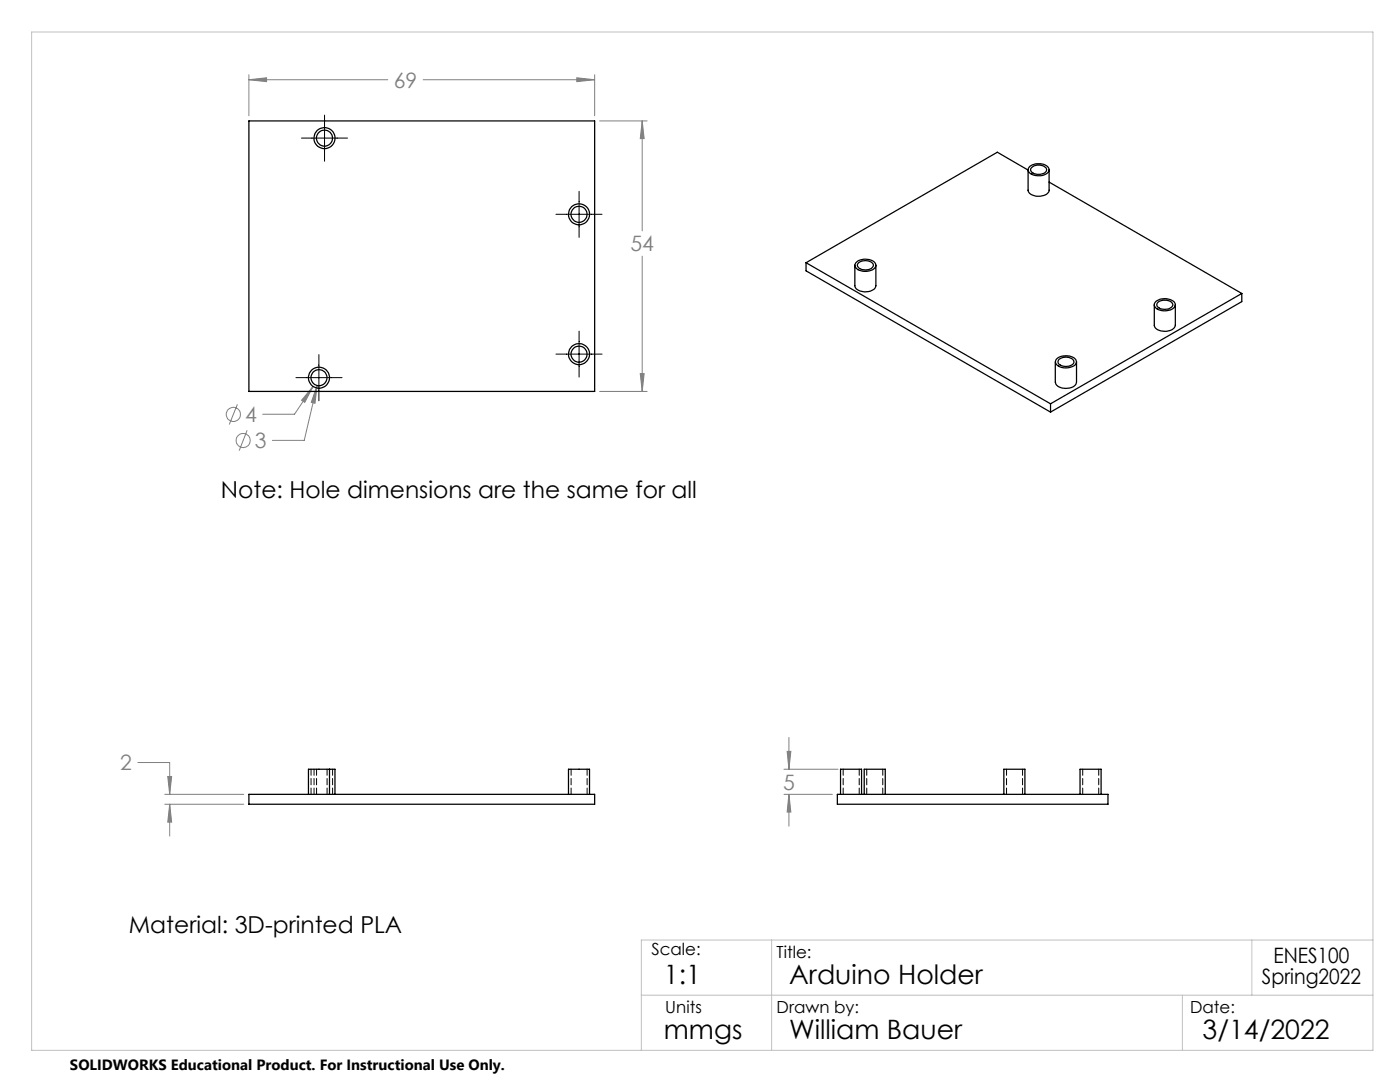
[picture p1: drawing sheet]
<svg xmlns="http://www.w3.org/2000/svg" width="279mm" height="216mm" viewBox="0 0 279 216" stroke-linecap="round" stroke-linejoin="round" font-family="sans-serif">
<g fill="none" stroke="#808080" stroke-width=".2">
<path d="M49.7 14.9v8.2M49.7 15.9h27.7M49.7 15.9l3.5-.4v.8zM84.5 15.9h34.2M115.1 15.5l3.6 .4-3.6 .4zM118.7 14.9v8.2M119.7 24.1h9.5M128.2 24.1l.4 3.6h-.8zM128.2 24.1v22M128.2 51.1v27M62.5 77.1l-3.7 5.6h-6.4M62.5 77.1l-1.7 3.2-.6-.4z"/>
<path d="M63.3 76.9l-2.6 11h-6.3M63.3 76.9l-.4 3.6-.8-.2zM119.7 78.1h9.5M127.8 74.5h.8l-.4 3.6zM47.4 80.7l-1.6 4M49.3 85.9l-1.6 4M27.5 152.2h6.4v6.3M32.9 158.5h15.7M33.5 154.9h.8l-.4 3.6zM156.5 158.5h9.6M156.5 153.5h10.8M157.1 149.9h.7l-.4 3.6z"/>
<path d="M157.4 158.5l.4 3.5h-.7zM157.4 147.1v6.4M157.4 158.5v6.4M32.9 160.5h15.7M33.9 160.5v6.3M33.9 160.5l.4 3.5h-.8z"/>
<circle cx="46.6" cy="82.7" r="1.41"/>
<circle cx="48.5" cy="87.9" r="1.41"/>
</g>
<path d="M60.1 27.6h9.3M64.8 23v9.2M115.6 38.2v9.2M110.9 42.8h9.3M59.1 75.4h9.2M63.6 70.8v9.2M110.9 70.7h9.3M115.6 66.1v9.1" fill="none" stroke="#000" stroke-width=".2"/>
<path d="M6.3 6.4h267.7v203.2h-267.7zM128 198.6h146M154 187.6v22M236 198.6v11M249.8 187.6v11M274 187.6h-146v22" fill="none" stroke="#c0c0c0" stroke-width=".2"/>
<path d="M33.5 154.9h.8l-.4 3.6zM33.9 160.5l.4 3.5h-.8zM115.1 15.5l3.6 .4-3.6 .4zM49.7 15.9l3.5-.4v.8zM127.8 74.5h.8l-.4 3.6zM128.2 24.1l.4 3.6h-.8zM62.5 77.1l-2.3 2.8 .6 .4zM63.3 76.9l-1.2 3.4 .8 .2zM157.1 149.9h.7l-.4 3.6zM157.4 158.5l.4 3.5h-.7z" fill="#808080"/>
<g fill="none" stroke="#000" stroke-width=".25">
<path d="M49.7 24.1h69v54h-69zM205.2 33.9v4.1a2.1 2.1 0 0 0 2.7 1.1 1.43 1.43 0 0 0 1.5-1.1v-4.1M205.2 33.9l-6.2-3.5-38.1 22M205.5 33.2a2.73 2.73 0 0 1 3.8 .5 1.54 1.54 0 0 1-1.9 1.4 1.88 1.88 0 0 1-2.2-1.3zM206 33.4a2.05 2.05 0 0 1 2.8 .3 1.09 1.09 0 0 1-1.2 1.1 1.4 1.4 0 0 1-1.9-1.1zM209.4 36.3l38.4 22.3M160.9 52.4v1.6l48.8 28.2M160.9 52.4l48.8 28.2M170.6 52.9v4.1a2.15 2.15 0 0 0 2.8 1.2 1.41 1.41 0 0 0 1.4-1.2v-4.1M170.8 52.5a2.86 2.86 0 0 1 3.9 0 1.11 1.11 0 0 1-1.2 1.5 2.55 2.55 0 0 1-2.9-.9zM171.2 52.6a2.1 2.1 0 0 1 3.1 .1 1.21 1.21 0 0 1-1.6 1.2 1.28 1.28 0 0 1-1.6-1.2zM247.8 58.6l-38.1 22"/>
<path d="M247.8 58.6v1.6l-38.1 22M210.6 72.2v4.1a1.82 1.82 0 0 0 2.1 1.2 1.83 1.83 0 0 0 2.1-1.2v-4.1M211 71.5a2.96 2.96 0 0 1 3.7 .3 1 1 0 0 1-.8 1.4 2.43 2.43 0 0 1-3.3-.9l.1-.4zM211.4 71.7a2.15 2.15 0 0 1 2.9 .3 1.1 1.1 0 0 1-1.3 1.1 1.64 1.64 0 0 1-1.9-.9zM230.4 60.8v4.1a2.03 2.03 0 0 0 2.4 1.2 1.77 1.77 0 0 0 1.8-1.2v-4.1M230.7 60.1a2.81 2.81 0 0 1 3.8 .5 1.35 1.35 0 0 1-1.6 1.4 2.21 2.21 0 0 1-2.5-1.1v-.4zM231 60.5a2.14 2.14 0 0 1 3 .1 1.22 1.22 0 0 1-1.6 1.1 1.27 1.27 0 0 1-1.5-1.1zM209.7 80.6v1.6M49.7 158.5h69v2h-69zM65.8 153.5h-4.2v5M65.8 153.5h1.1v5M65.8 153.5v5"/>
<path d="M113.5 158.5v-5h4.2v5M167.1 158.5h54v2h-54zM167.7 158.5v-5h4.2v5M172.5 158.5v-5h4.2v5M200.3 158.5v-5h4.2v5M215.5 158.5v-5h4.2v5"/>
<circle cx="64.8" cy="27.6" r="2.1"/>
<circle cx="64.8" cy="27.6" r="1.61"/>
<circle cx="115.6" cy="42.8" r="1.61"/>
<circle cx="115.6" cy="42.8" r="2.1"/>
<circle cx="63.7" cy="75.4" r="1.6"/>
<circle cx="63.7" cy="75.4" r="2.1"/>
<circle cx="115.6" cy="70.7" r="1.6"/>
<circle cx="115.6" cy="70.7" r="2.1"/>
</g>
<g fill="none" stroke="#000" stroke-width=".2" stroke-dasharray="1.3 .6">
<path d="M62.1 153.5v5M62.7 153.5v5M63.2 153.5v5M65.3 158.5v-5M66.4 158.5v-5M114 153.5v5M117.2 158.5v-5M168.3 153.5v5M171.5 158.5v-5M173 153.5v5M176.2 158.5v-5M200.9 153.5v5"/>
<path d="M204.1 158.5v-5M216.1 153.5v5M219.3 158.5v-5"/>
</g>
<g font-size="5.3">
<text x="132.5" y="196.4">1:1</text>
<text x="157.5" y="196.4">Arduino Holder</text>
<text x="132.5" y="207.4">mmgs</text>
<text x="157.5" y="207.4">William Bauer</text>
<text x="240" y="207.4">3/14/2022</text>
</g>
<g font-size="4.7">
<text x="44.1" y="99.3">Note: Hole dimensions are the same for all</text>
<text x="25.7" y="186.1">Material: 3D-printed PLA</text>
</g>
<g font-size="4.2" fill="#808080">
<text x="78.6" y="17.5">69</text>
<text x="125.8" y="50.2">54</text>
<text x="48.9" y="84.2">4</text>
<text x="50.9" y="89.4">3</text>
<text x="24" y="153.7">2</text>
<text x="156.3" y="157.7">5</text>
</g>
<g font-size="4.2">
<text x="251.9" y="196.4">Spring2022</text>
<text x="254.2" y="192.2">ENES100</text>
</g>
<g font-size="3.3">
<text x="130" y="190.6">Scale:</text>
<text x="155" y="191.2">Title:</text>
<text x="132.8" y="202.2">Units</text>
<text x="155" y="202.2">Drawn by:</text>
<text x="237.5" y="202.2">Date:</text>
</g>
<text font-size="3" x="14" y="213.5">SOLIDWORKS Educational Product. For Instructional Use Only.</text>
</svg>
